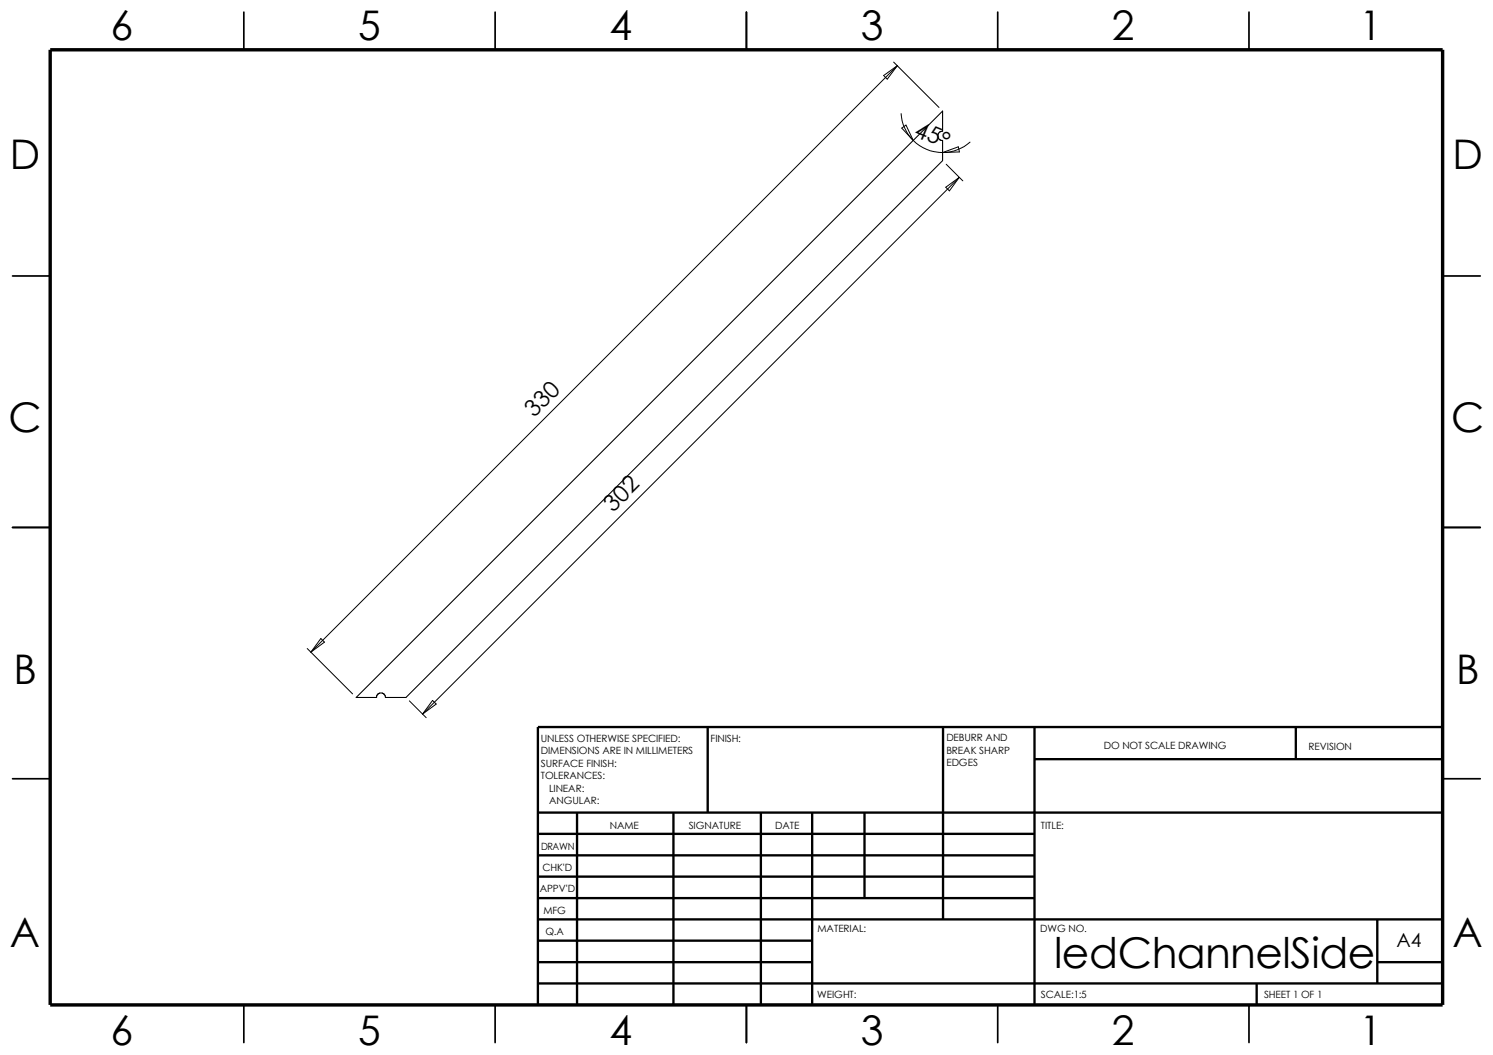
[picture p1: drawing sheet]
<svg xmlns="http://www.w3.org/2000/svg" width="297mm" height="210mm" viewBox="0 0 297 210" stroke-linecap="round" stroke-linejoin="round" font-family="sans-serif">
<g fill="none" stroke="#000" stroke-width=".34">
<path d="M48.5 2.4v7.5M98.5 2.4v7.5M148.5 2.4v7.5M198.5 2.4v7.5M248.5 2.4v7.5M2.5 54.9h7.5M287 54.9h7.5M2.5 104.9h7.5M287 104.9h7.5M2.5 154.9h7.5M287 154.9h7.5M48.5 199.9v7.5"/>
<path d="M98.5 199.9v7.5M148.5 199.9v7.5M198.5 199.9v7.5M248.5 199.9v7.5"/>
</g>
<g fill="none" stroke="#000" stroke-width=".47">
<path d="M140.8 144.7v17M187.6 144.7v38.2M205.8 151h81.2M205.8 144.7v55.2M257.8 144.7v6.3M287 144.7h-180v55.2M107 170.2h98.8M107 174.4h98.8M107 178.7h98.8M107 161.7h180M107 165.9h98.8M114.8 161.7v38.2"/>
<path d="M134 161.7v38.2M151.4 161.7v38.2M161.6 161.7v38.2M172 161.7v17M107 191.4h54.6M107 182.9h180M107 187.2h54.6M107 195.7h180M250 195.7v4.2M274 191.4h13M274 182.9v12.8"/>
</g>
<path d="M10 9.9h277v190h-277z" fill="none" stroke="#000" stroke-width=".68" stroke-linecap="butt"/>
<path d="M187.5 22.1v4l-.5 .1-.4 .6 .1 .7 .3 .4h.5v4.1l-106.7 106.8h-4.1l-.2-.6-.4-.3-.8 .1-.4 .5v.3h-4z" fill="none" stroke="#000" stroke-width=".21"/>
<g fill="none" stroke="#000" stroke-width=".2">
<path d="M175.8 15l2.7-1.9-2 2.6zM177.8 12.4l9 9M178.5 13.1l-116.7 116.7M179.3 22.6a8.3 8.3 0 0 0 2.4 5.3M179.4 25.5l.9-.6 1.4 3zM181.7 27.9a8.3 8.3 0 0 0 5.8 2.5M187.5 30.4l3.2-1.2 .2 1zM188.2 37.3l2.6-2-1.9 2.7zM188.3 32.7l3.3 3.3M190.8 35.3l-106.7 106.8M193 28.3a8.4 8.4 0 0 1-5.5 2.1M61.1 129l9 9"/>
<path d="M63.8 127l.8 .8-2.8 2zM81.4 139.4l3.4 3.4M86.1 139.4l.7 .7-2.7 2z"/>
</g>
<text font-size="8.4" x="209.7" y="192.7">ledChannelSide</text>
<g font-size="8.1">
<text x="22" y="7.9">6</text>
<text x="71.2" y="7.9">5</text>
<text x="121.2" y="7.9">4</text>
<text x="171.2" y="7.9">3</text>
<text x="221.2" y="7.9">2</text>
<text x="270.5" y="7.9">1</text>
<text x="2" y="33.5">D</text>
<text x="289" y="33.5">D</text>
<text x="1.7" y="86">C</text>
<text x="288.7" y="86">C</text>
<text x="2.7" y="136">B</text>
<text x="289.7" y="136">B</text>
<text x="2" y="188.5">A</text>
<text x="289" y="188.5">A</text>
<text x="22" y="207.9">6</text>
<text x="71.2" y="207.9">5</text>
<text x="121.2" y="207.9">4</text>
<text x="171.2" y="207.9">3</text>
<text x="221.2" y="207.9">2</text>
<text x="270.5" y="207.9">1</text>
</g>
<g font-size="4.6">
<text x="181.7" y="27" transform="rotate(23 181.7 27)">45°</text>
<text x="106.3" y="83.2" transform="rotate(-45 106.3 83.2)">330</text>
<text x="122" y="102" transform="rotate(-45 122 102)">302</text>
</g>
<text font-size="3.9" x="277.9" y="188.5">A4</text>
<g font-size="2">
<text x="107.6" y="147.6">UNLESS OTHERWISE SPECIFIED:</text>
<text x="141.4" y="147.6">FINISH:</text>
<text x="188.3" y="147.5">DEBURR AND</text>
<text x="188.3" y="150">BREAK SHARP</text>
<text x="219.6" y="148.9">DO NOT SCALE DRAWING</text>
<text x="260.3" y="149.1">REVISION</text>
<text x="107.6" y="155.1">TOLERANCES:</text>
<text x="107.6" y="150.1">DIMENSIONS ARE IN MILLIMETERS</text>
<text x="107.6" y="152.6">SURFACE FINISH:</text>
<text x="188.3" y="152.5">EDGES</text>
<text x="109.3" y="160.1">ANGULAR:</text>
<text x="109.3" y="157.6">LINEAR:</text>
<text x="121.3" y="165">NAME</text>
<text x="137" y="164.9">SIGNATURE</text>
<text x="154.2" y="164.9">DATE</text>
<text x="207.1" y="164.9">TITLE:</text>
<text x="107.7" y="169.1">DRAWN</text>
<text x="107.9" y="173.3">CHK'D</text>
<text x="107.4" y="177.4">APPV'D</text>
<text x="108.1" y="181.8">MFG</text>
<text x="108.5" y="186">Q.A</text>
<text x="162.6" y="185.5">MATERIAL:</text>
<text x="207" y="185.5">DWG NO.</text>
<text x="162.6" y="198.5">WEIGHT:</text>
<text x="207.1" y="198.6">SCALE:1:5</text>
<text x="251.5" y="198.6">SHEET 1 OF 1</text>
</g>
</svg>
